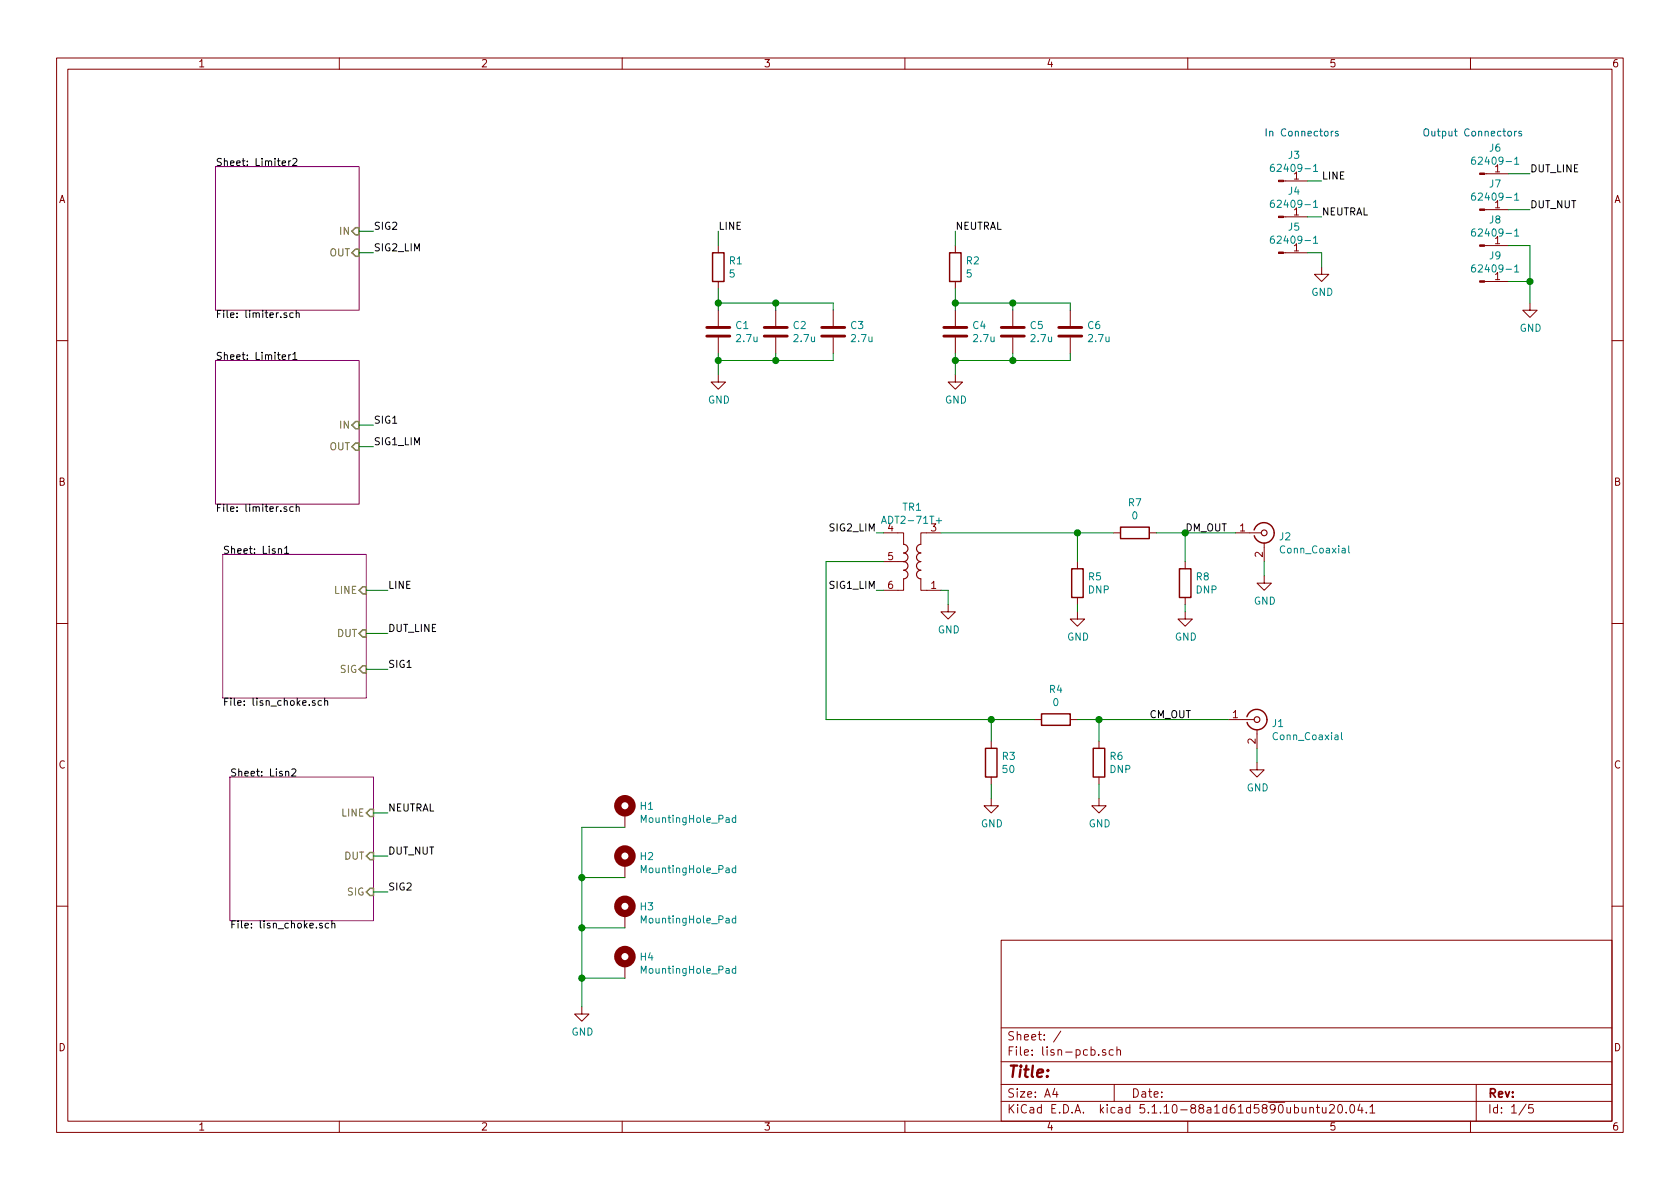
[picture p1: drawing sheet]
EESchema Schematic File Version 4
EELAYER 30 0
EELAYER END
$Descr A4 11693 8268
encoding utf-8
Sheet 1 5
Title ""
Date ""
Rev ""
Comp ""
Comment1 ""
Comment2 ""
Comment3 ""
Comment4 ""
$EndDescr
$Sheet
S 1500 2500 1000 1000
U 60FC7DDE
F0 "Limiter1" 50
F1 "limiter.sch" 50
F2 "OUT" I R 2500 3100 50 
F3 "IN" I R 2500 2950 50 
$EndSheet
$Sheet
S 1550 3850 1000 1000
U 60FE85D1
F0 "Lisn1" 50
F1 "lisn_choke.sch" 50
F2 "SIG" I R 2550 4650 50 
F3 "DUT" I R 2550 4400 50 
F4 "LINE" I R 2550 4100 50 
$EndSheet
$Comp
L Device:C C1
U 1 1
P 5000 2300
F 0 "C1" H 5115 2346 50  0000 L CNN
F 1 "2.7u" H 5115 2255 50  0000 L CNN
F 2 "Capacitor_THT:C_Rect_L31.5mm_W20.0mm_P27.50mm_MKS4" H 5038 2150 50  0001 C CNN
F 3 "~" H 5000 2300 50  0001 C CNN
F 4 "ECQ-UAAF275K" H 5000 2300 50  0001 C CNN "MPN"
	1    5000 2300
	1    0    0    -1  
$EndComp
$Comp
L Device:R R1
U 1 1
P 5000 1850
F 0 "R1" H 5070 1896 50  0000 L CNN
F 1 "5" H 5070 1805 50  0000 L CNN
F 2 "Resistor_THT:R_Axial_Power_L20.0mm_W6.4mm_P25.40mm" V 4930 1850 50  0001 C CNN
F 3 "~" H 5000 1850 50  0001 C CNN
F 4 "WNE5R0FET" H 5000 1850 50  0001 C CNN "MPN"
	1    5000 1850
	1    0    0    -1  
$EndComp
Wire Wire Line
	5000 2000 5000 2100
Wire Wire Line
	5000 2100 5400 2100
Wire Wire Line
	5400 2100 5400 2150
Connection ~ 5000 2100
Wire Wire Line
	5000 2100 5000 2150
Wire Wire Line
	5400 2100 5800 2100
Wire Wire Line
	5800 2100 5800 2150
Connection ~ 5400 2100
Wire Wire Line
	5800 2450 5800 2500
Wire Wire Line
	5800 2500 5400 2500
Wire Wire Line
	5000 2500 5000 2450
Wire Wire Line
	5400 2450 5400 2500
Connection ~ 5400 2500
Wire Wire Line
	5400 2500 5000 2500
Wire Wire Line
	5000 2500 5000 2600
Connection ~ 5000 2500
$Comp
L power:GND #PWR0101
U 1 1
P 5000 2600
F 0 "#PWR0101" H 5000 2350 50  0001 C CNN
F 1 "GND" H 5005 2427 50  0000 C CNN
F 2 "" H 5000 2600 50  0001 C CNN
F 3 "" H 5000 2600 50  0001 C CNN
	1    5000 2600
	1    0    0    -1  
$EndComp
$Comp
L Device:C C2
U 1 1
P 5400 2300
F 0 "C2" H 5515 2346 50  0000 L CNN
F 1 "2.7u" H 5515 2255 50  0000 L CNN
F 2 "Capacitor_THT:C_Rect_L31.5mm_W20.0mm_P27.50mm_MKS4" H 5438 2150 50  0001 C CNN
F 3 "~" H 5400 2300 50  0001 C CNN
F 4 "ECQ-UAAF275K" H 5400 2300 50  0001 C CNN "MPN"
	1    5400 2300
	1    0    0    -1  
$EndComp
$Comp
L Device:C C3
U 1 1
P 5800 2300
F 0 "C3" H 5915 2346 50  0000 L CNN
F 1 "2.7u" H 5915 2255 50  0000 L CNN
F 2 "Capacitor_THT:C_Rect_L31.5mm_W20.0mm_P27.50mm_MKS4" H 5838 2150 50  0001 C CNN
F 3 "~" H 5800 2300 50  0001 C CNN
F 4 "ECQ-UAAF275K" H 5800 2300 50  0001 C CNN "MPN"
	1    5800 2300
	1    0    0    -1  
$EndComp
Wire Wire Line
	5000 1700 5000 1600
$Comp
L Device:C C4
U 1 1
P 6650 2300
F 0 "C4" H 6765 2346 50  0000 L CNN
F 1 "2.7u" H 6765 2255 50  0000 L CNN
F 2 "Capacitor_THT:C_Rect_L31.5mm_W20.0mm_P27.50mm_MKS4" H 6688 2150 50  0001 C CNN
F 3 "~" H 6650 2300 50  0001 C CNN
F 4 "ECQ-UAAF275K" H 6650 2300 50  0001 C CNN "MPN"
	1    6650 2300
	1    0    0    -1  
$EndComp
$Comp
L Device:R R2
U 1 1
P 6650 1850
F 0 "R2" H 6720 1896 50  0000 L CNN
F 1 "5" H 6720 1805 50  0000 L CNN
F 2 "Resistor_THT:R_Axial_Power_L20.0mm_W6.4mm_P25.40mm" V 6580 1850 50  0001 C CNN
F 3 "~" H 6650 1850 50  0001 C CNN
F 4 "WNE5R0FET" H 6650 1850 50  0001 C CNN "MPN"
	1    6650 1850
	1    0    0    -1  
$EndComp
Wire Wire Line
	6650 2000 6650 2100
Wire Wire Line
	6650 2100 7050 2100
Wire Wire Line
	7050 2100 7050 2150
Connection ~ 6650 2100
Wire Wire Line
	6650 2100 6650 2150
Wire Wire Line
	7050 2100 7450 2100
Wire Wire Line
	7450 2100 7450 2150
Connection ~ 7050 2100
Wire Wire Line
	7450 2450 7450 2500
Wire Wire Line
	7450 2500 7050 2500
Wire Wire Line
	6650 2500 6650 2450
Wire Wire Line
	7050 2450 7050 2500
Connection ~ 7050 2500
Wire Wire Line
	7050 2500 6650 2500
Wire Wire Line
	6650 2500 6650 2600
Connection ~ 6650 2500
$Comp
L power:GND #PWR0102
U 1 1
P 6650 2600
F 0 "#PWR0102" H 6650 2350 50  0001 C CNN
F 1 "GND" H 6655 2427 50  0000 C CNN
F 2 "" H 6650 2600 50  0001 C CNN
F 3 "" H 6650 2600 50  0001 C CNN
	1    6650 2600
	1    0    0    -1  
$EndComp
$Comp
L Device:C C5
U 1 1
P 7050 2300
F 0 "C5" H 7165 2346 50  0000 L CNN
F 1 "2.7u" H 7165 2255 50  0000 L CNN
F 2 "Capacitor_THT:C_Rect_L31.5mm_W20.0mm_P27.50mm_MKS4" H 7088 2150 50  0001 C CNN
F 3 "~" H 7050 2300 50  0001 C CNN
F 4 "ECQ-UAAF275K" H 7050 2300 50  0001 C CNN "MPN"
	1    7050 2300
	1    0    0    -1  
$EndComp
$Comp
L Device:C C6
U 1 1
P 7450 2300
F 0 "C6" H 7565 2346 50  0000 L CNN
F 1 "2.7u" H 7565 2255 50  0000 L CNN
F 2 "Capacitor_THT:C_Rect_L31.5mm_W20.0mm_P27.50mm_MKS4" H 7488 2150 50  0001 C CNN
F 3 "~" H 7450 2300 50  0001 C CNN
F 4 "ECQ-UAAF275K" H 7450 2300 50  0001 C CNN "MPN"
	1    7450 2300
	1    0    0    -1  
$EndComp
Wire Wire Line
	6650 1700 6650 1600
Text Label 5000 1600 0    50   ~ 0
LINE
Text Label 6650 1600 0    50   ~ 0
NEUTRAL
$Comp
L Transformer:ADT2-71T TR1
U 1 1
P 6350 3900
F 0 "TR1" H 6350 4281 50  0000 C CNN
F 1 "ADT2-71T+" H 6350 4190 50  0000 C CNN
F 2 "RF_Mini-Circuits:Mini-Circuits_CD637_H5.23mm" H 6350 3550 50  0001 C CNN
F 3 "https://www.minicircuits.com/pdfs/ADT2-71T+.pdf" H 6350 3900 50  0001 C CNN
F 4 "ADT2-71T+" H 6350 3900 50  0001 C CNN "MPN"
	1    6350 3900
	-1   0    0    -1  
$EndComp
$Sheet
S 1500 1150 1000 1000
U 61008E49
F0 "Limiter2" 50
F1 "limiter.sch" 50
F2 "OUT" I R 2500 1750 50 
F3 "IN" I R 2500 1600 50 
$EndSheet
$Sheet
S 1600 5400 1000 1000
U 61009C0D
F0 "Lisn2" 50
F1 "lisn_choke.sch" 50
F2 "SIG" I R 2600 6200 50 
F3 "DUT" I R 2600 5950 50 
F4 "LINE" I R 2600 5650 50 
$EndSheet
Text Label 2700 4100 0    50   ~ 0
LINE
Text Label 2700 5650 0    50   ~ 0
NEUTRAL
Text Label 2700 5950 0    50   ~ 0
DUT_NUT
Text Label 2700 4400 0    50   ~ 0
DUT_LINE
Text Label 2700 4650 0    50   ~ 0
SIG1
Text Label 2700 6200 0    50   ~ 0
SIG2
Text Label 2600 2950 0    50   ~ 0
SIG1
Text Label 2600 1600 0    50   ~ 0
SIG2
Text Label 2600 1750 0    50   ~ 0
SIG2_LIM
Text Label 2600 3100 0    50   ~ 0
SIG1_LIM
$Comp
L power:GND #PWR0103
U 1 1
P 6600 4200
F 0 "#PWR0103" H 6600 3950 50  0001 C CNN
F 1 "GND" H 6605 4027 50  0000 C CNN
F 2 "" H 6600 4200 50  0001 C CNN
F 3 "" H 6600 4200 50  0001 C CNN
	1    6600 4200
	1    0    0    -1  
$EndComp
Wire Wire Line
	6550 4100 6600 4100
Wire Wire Line
	6600 4100 6600 4200
$Comp
L Device:R R5
U 1 1
P 7500 4050
F 0 "R5" H 7570 4096 50  0000 L CNN
F 1 "DNP" H 7570 4005 50  0000 L CNN
F 2 "Resistor_SMD:R_0805_2012Metric" V 7430 4050 50  0001 C CNN
F 3 "~" H 7500 4050 50  0001 C CNN
	1    7500 4050
	1    0    0    -1  
$EndComp
$Comp
L Device:R R7
U 1 1
P 7900 3700
F 0 "R7" V 8107 3700 50  0000 C CNN
F 1 "0" V 8016 3700 50  0000 C CNN
F 2 "Resistor_SMD:R_0805_2012Metric" V 7830 3700 50  0001 C CNN
F 3 "~" H 7900 3700 50  0001 C CNN
F 4 "RC0805JR-070RL" H 7900 3700 50  0001 C CNN "MPN"
	1    7900 3700
	0    -1   -1   0   
$EndComp
$Comp
L power:GND #PWR0104
U 1 1
P 7500 4250
F 0 "#PWR0104" H 7500 4000 50  0001 C CNN
F 1 "GND" H 7505 4077 50  0000 C CNN
F 2 "" H 7500 4250 50  0001 C CNN
F 3 "" H 7500 4250 50  0001 C CNN
	1    7500 4250
	1    0    0    -1  
$EndComp
$Comp
L power:GND #PWR0105
U 1 1
P 8250 4250
F 0 "#PWR0105" H 8250 4000 50  0001 C CNN
F 1 "GND" H 8255 4077 50  0000 C CNN
F 2 "" H 8250 4250 50  0001 C CNN
F 3 "" H 8250 4250 50  0001 C CNN
	1    8250 4250
	1    0    0    -1  
$EndComp
Wire Wire Line
	6550 3700 7500 3700
Wire Wire Line
	7500 3700 7500 3900
Connection ~ 7500 3700
Wire Wire Line
	7500 3700 7750 3700
Wire Wire Line
	7500 4200 7500 4250
Wire Wire Line
	8050 3700 8250 3700
Wire Wire Line
	8250 3700 8250 3900
Wire Wire Line
	8250 4200 8250 4250
Wire Wire Line
	8250 3700 8600 3700
Connection ~ 8250 3700
$Comp
L Device:R R8
U 1 1
P 8250 4050
F 0 "R8" H 8320 4096 50  0000 L CNN
F 1 "DNP" H 8320 4005 50  0000 L CNN
F 2 "Resistor_SMD:R_0805_2012Metric" V 8180 4050 50  0001 C CNN
F 3 "~" H 8250 4050 50  0001 C CNN
	1    8250 4050
	1    0    0    -1  
$EndComp
Wire Wire Line
	6150 3900 5750 3900
Wire Wire Line
	5750 3900 5750 5000
Wire Wire Line
	5750 5000 6900 5000
$Comp
L Device:R R3
U 1 1
P 6900 5300
F 0 "R3" H 6970 5346 50  0000 L CNN
F 1 "50" H 6970 5255 50  0000 L CNN
F 2 "Resistor_SMD:R_0805_2012Metric" V 6830 5300 50  0001 C CNN
F 3 "~" H 6900 5300 50  0001 C CNN
F 4 "RNCP0805FTD49R9" H 6900 5300 50  0001 C CNN "MPN"
	1    6900 5300
	1    0    0    -1  
$EndComp
$Comp
L Device:R R4
U 1 1
P 7350 5000
F 0 "R4" V 7557 5000 50  0000 C CNN
F 1 "0" V 7466 5000 50  0000 C CNN
F 2 "Resistor_SMD:R_0805_2012Metric" V 7280 5000 50  0001 C CNN
F 3 "~" H 7350 5000 50  0001 C CNN
F 4 "RC0805JR-070RL" H 7350 5000 50  0001 C CNN "MPN"
	1    7350 5000
	0    -1   -1   0   
$EndComp
$Comp
L Device:R R6
U 1 1
P 7650 5300
F 0 "R6" H 7720 5346 50  0000 L CNN
F 1 "DNP" H 7720 5255 50  0000 L CNN
F 2 "Resistor_SMD:R_0805_2012Metric" V 7580 5300 50  0001 C CNN
F 3 "~" H 7650 5300 50  0001 C CNN
	1    7650 5300
	1    0    0    -1  
$EndComp
$Comp
L power:GND #PWR0106
U 1 1
P 6900 5550
F 0 "#PWR0106" H 6900 5300 50  0001 C CNN
F 1 "GND" H 6905 5377 50  0000 C CNN
F 2 "" H 6900 5550 50  0001 C CNN
F 3 "" H 6900 5550 50  0001 C CNN
	1    6900 5550
	1    0    0    -1  
$EndComp
$Comp
L power:GND #PWR0107
U 1 1
P 7650 5550
F 0 "#PWR0107" H 7650 5300 50  0001 C CNN
F 1 "GND" H 7655 5377 50  0000 C CNN
F 2 "" H 7650 5550 50  0001 C CNN
F 3 "" H 7650 5550 50  0001 C CNN
	1    7650 5550
	1    0    0    -1  
$EndComp
Wire Wire Line
	6900 5000 6900 5150
Wire Wire Line
	6900 5000 7200 5000
Connection ~ 6900 5000
Wire Wire Line
	7500 5000 7650 5000
Wire Wire Line
	7650 5000 7650 5150
Wire Wire Line
	7650 5450 7650 5550
Wire Wire Line
	6900 5450 6900 5550
Connection ~ 7650 5000
$Comp
L Connector:Conn_Coaxial J2
U 1 1
P 8800 3700
F 0 "J2" H 8900 3675 50  0000 L CNN
F 1 "Conn_Coaxial" H 8900 3584 50  0000 L CNN
F 2 "Connector_Coaxial:SMA_Amphenol_132203-12_Horizontal" H 8800 3700 50  0001 C CNN
F 3 " ~" H 8800 3700 50  0001 C CNN
F 4 "619540-1" H 8800 3700 50  0001 C CNN "MPN"
	1    8800 3700
	1    0    0    -1  
$EndComp
$Comp
L Connector:Conn_Coaxial J1
U 1 1
P 8750 5000
F 0 "J1" H 8850 4975 50  0000 L CNN
F 1 "Conn_Coaxial" H 8850 4884 50  0000 L CNN
F 2 "Connector_Coaxial:SMA_Amphenol_132203-12_Horizontal" H 8750 5000 50  0001 C CNN
F 3 " ~" H 8750 5000 50  0001 C CNN
F 4 "619540-1" H 8750 5000 50  0001 C CNN "MPN"
	1    8750 5000
	1    0    0    -1  
$EndComp
Wire Wire Line
	7650 5000 8550 5000
$Comp
L power:GND #PWR0108
U 1 1
P 8750 5300
F 0 "#PWR0108" H 8750 5050 50  0001 C CNN
F 1 "GND" H 8755 5127 50  0000 C CNN
F 2 "" H 8750 5300 50  0001 C CNN
F 3 "" H 8750 5300 50  0001 C CNN
	1    8750 5300
	1    0    0    -1  
$EndComp
$Comp
L power:GND #PWR0109
U 1 1
P 8800 4000
F 0 "#PWR0109" H 8800 3750 50  0001 C CNN
F 1 "GND" H 8805 3827 50  0000 C CNN
F 2 "" H 8800 4000 50  0001 C CNN
F 3 "" H 8800 4000 50  0001 C CNN
	1    8800 4000
	1    0    0    -1  
$EndComp
Wire Wire Line
	8800 3900 8800 4000
Wire Wire Line
	8750 5200 8750 5300
Text Label 6100 4100 2    50   ~ 0
SIG1_LIM
Text Label 6100 3700 2    50   ~ 0
SIG2_LIM
Wire Wire Line
	6100 3700 6150 3700
Wire Wire Line
	6100 4100 6150 4100
Text Label 8250 3700 0    50   ~ 0
DM_OUT
Text Label 8000 5000 0    50   ~ 0
CM_OUT
Wire Wire Line
	2600 1600 2500 1600
Wire Wire Line
	2600 1750 2500 1750
Wire Wire Line
	2600 2950 2500 2950
Wire Wire Line
	2600 3100 2500 3100
Wire Wire Line
	2700 4100 2550 4100
Wire Wire Line
	2700 4400 2550 4400
Wire Wire Line
	2700 4650 2550 4650
Wire Wire Line
	2700 5650 2600 5650
Wire Wire Line
	2700 5950 2600 5950
Wire Wire Line
	2700 6200 2600 6200
$Comp
L Connector:Conn_01x01_Male J3
U 1 1
P 8900 1250
F 0 "J3" H 9008 1431 50  0000 C CNN
F 1 "62409-1" H 9008 1340 50  0000 C CNN
F 2 "wbraun_smd:62409-1" H 8900 1250 50  0001 C CNN
F 3 "~" H 8900 1250 50  0001 C CNN
F 4 "62409-1" H 8900 1250 50  0001 C CNN "MPN"
	1    8900 1250
	1    0    0    -1  
$EndComp
Text Notes 8800 950  0    50   ~ 0
In Connectors
Text Notes 9900 950  0    50   ~ 0
Output Connectors
Text Label 9200 1250 0    50   ~ 0
LINE
Text Label 9200 1500 0    50   ~ 0
NEUTRAL
$Comp
L power:GND #PWR0132
U 1 1
P 9200 1850
F 0 "#PWR0132" H 9200 1600 50  0001 C CNN
F 1 "GND" H 9205 1677 50  0000 C CNN
F 2 "" H 9200 1850 50  0001 C CNN
F 3 "" H 9200 1850 50  0001 C CNN
	1    9200 1850
	1    0    0    -1  
$EndComp
$Comp
L power:GND #PWR0133
U 1 1
P 10650 2100
F 0 "#PWR0133" H 10650 1850 50  0001 C CNN
F 1 "GND" H 10655 1927 50  0000 C CNN
F 2 "" H 10650 2100 50  0001 C CNN
F 3 "" H 10650 2100 50  0001 C CNN
	1    10650 2100
	1    0    0    -1  
$EndComp
Text Label 10650 1200 0    50   ~ 0
DUT_LINE
Text Label 10650 1450 0    50   ~ 0
DUT_NUT
$Comp
L Connector:Conn_01x01_Male J4
U 1 1
P 8900 1500
F 0 "J4" H 9008 1681 50  0000 C CNN
F 1 "62409-1" H 9008 1590 50  0000 C CNN
F 2 "wbraun_smd:62409-1" H 8900 1500 50  0001 C CNN
F 3 "~" H 8900 1500 50  0001 C CNN
F 4 "62409-1" H 8900 1500 50  0001 C CNN "MPN"
	1    8900 1500
	1    0    0    -1  
$EndComp
$Comp
L Connector:Conn_01x01_Male J5
U 1 1
P 8900 1750
F 0 "J5" H 9008 1931 50  0000 C CNN
F 1 "62409-1" H 9008 1840 50  0000 C CNN
F 2 "wbraun_smd:62409-1" H 8900 1750 50  0001 C CNN
F 3 "~" H 8900 1750 50  0001 C CNN
F 4 "62409-1" H 8900 1750 50  0001 C CNN "MPN"
	1    8900 1750
	1    0    0    -1  
$EndComp
$Comp
L Connector:Conn_01x01_Male J8
U 1 1
P 10300 1700
F 0 "J8" H 10408 1881 50  0000 C CNN
F 1 "62409-1" H 10408 1790 50  0000 C CNN
F 2 "wbraun_smd:62409-1" H 10300 1700 50  0001 C CNN
F 3 "~" H 10300 1700 50  0001 C CNN
F 4 "62409-1" H 10300 1700 50  0001 C CNN "MPN"
	1    10300 1700
	1    0    0    -1  
$EndComp
$Comp
L Connector:Conn_01x01_Male J7
U 1 1
P 10300 1450
F 0 "J7" H 10408 1631 50  0000 C CNN
F 1 "62409-1" H 10408 1540 50  0000 C CNN
F 2 "wbraun_smd:62409-1" H 10300 1450 50  0001 C CNN
F 3 "~" H 10300 1450 50  0001 C CNN
F 4 "62409-1" H 10300 1450 50  0001 C CNN "MPN"
	1    10300 1450
	1    0    0    -1  
$EndComp
$Comp
L Connector:Conn_01x01_Male J6
U 1 1
P 10300 1200
F 0 "J6" H 10408 1381 50  0000 C CNN
F 1 "62409-1" H 10408 1290 50  0000 C CNN
F 2 "wbraun_smd:62409-1" H 10300 1200 50  0001 C CNN
F 3 "~" H 10300 1200 50  0001 C CNN
F 4 "62409-1" H 10300 1200 50  0001 C CNN "MPN"
	1    10300 1200
	1    0    0    -1  
$EndComp
Wire Wire Line
	9100 1250 9200 1250
Wire Wire Line
	9100 1500 9200 1500
Wire Wire Line
	9100 1750 9200 1750
Wire Wire Line
	9200 1750 9200 1850
Wire Wire Line
	10500 1200 10650 1200
Wire Wire Line
	10500 1450 10650 1450
Wire Wire Line
	10500 1700 10650 1700
$Comp
L Connector:Conn_01x01_Male J9
U 1 1
P 10300 1950
F 0 "J9" H 10408 2131 50  0000 C CNN
F 1 "62409-1" H 10408 2040 50  0000 C CNN
F 2 "wbraun_smd:62409-1" H 10300 1950 50  0001 C CNN
F 3 "~" H 10300 1950 50  0001 C CNN
F 4 "62409-1" H 10300 1950 50  0001 C CNN "MPN"
	1    10300 1950
	1    0    0    -1  
$EndComp
Wire Wire Line
	10500 1950 10650 1950
Wire Wire Line
	10650 1700 10650 1950
Wire Wire Line
	10650 1950 10650 2100
Connection ~ 10650 1950
$Comp
L Mechanical:MountingHole_Pad H1
U 1 1
P 4350 5650
F 0 "H1" H 4450 5699 50  0000 L CNN
F 1 "MountingHole_Pad" H 4450 5608 50  0000 L CNN
F 2 "wbraun_smd:M3-tight-fit-socket-head" H 4350 5650 50  0001 C CNN
F 3 "~" H 4350 5650 50  0001 C CNN
	1    4350 5650
	1    0    0    -1  
$EndComp
$Comp
L Mechanical:MountingHole_Pad H2
U 1 1
P 4350 6000
F 0 "H2" H 4450 6049 50  0000 L CNN
F 1 "MountingHole_Pad" H 4450 5958 50  0000 L CNN
F 2 "wbraun_smd:M3-tight-fit-socket-head" H 4350 6000 50  0001 C CNN
F 3 "~" H 4350 6000 50  0001 C CNN
	1    4350 6000
	1    0    0    -1  
$EndComp
$Comp
L Mechanical:MountingHole_Pad H3
U 1 1
P 4350 6350
F 0 "H3" H 4450 6399 50  0000 L CNN
F 1 "MountingHole_Pad" H 4450 6308 50  0000 L CNN
F 2 "wbraun_smd:M3-tight-fit-socket-head" H 4350 6350 50  0001 C CNN
F 3 "~" H 4350 6350 50  0001 C CNN
	1    4350 6350
	1    0    0    -1  
$EndComp
$Comp
L Mechanical:MountingHole_Pad H4
U 1 1
P 4350 6700
F 0 "H4" H 4450 6749 50  0000 L CNN
F 1 "MountingHole_Pad" H 4450 6658 50  0000 L CNN
F 2 "wbraun_smd:M3-tight-fit-socket-head" H 4350 6700 50  0001 C CNN
F 3 "~" H 4350 6700 50  0001 C CNN
	1    4350 6700
	1    0    0    -1  
$EndComp
$Comp
L power:GND #PWR0134
U 1 1
P 4050 7000
F 0 "#PWR0134" H 4050 6750 50  0001 C CNN
F 1 "GND" H 4055 6827 50  0000 C CNN
F 2 "" H 4050 7000 50  0001 C CNN
F 3 "" H 4050 7000 50  0001 C CNN
	1    4050 7000
	1    0    0    -1  
$EndComp
Wire Wire Line
	4350 6800 4050 6800
Wire Wire Line
	4050 6800 4050 7000
Wire Wire Line
	4350 6450 4050 6450
Wire Wire Line
	4050 6450 4050 6800
Connection ~ 4050 6800
Wire Wire Line
	4350 6100 4050 6100
Wire Wire Line
	4050 6100 4050 6450
Connection ~ 4050 6450
Wire Wire Line
	4350 5750 4050 5750
Wire Wire Line
	4050 5750 4050 6100
Connection ~ 4050 6100
$EndSCHEMATC
